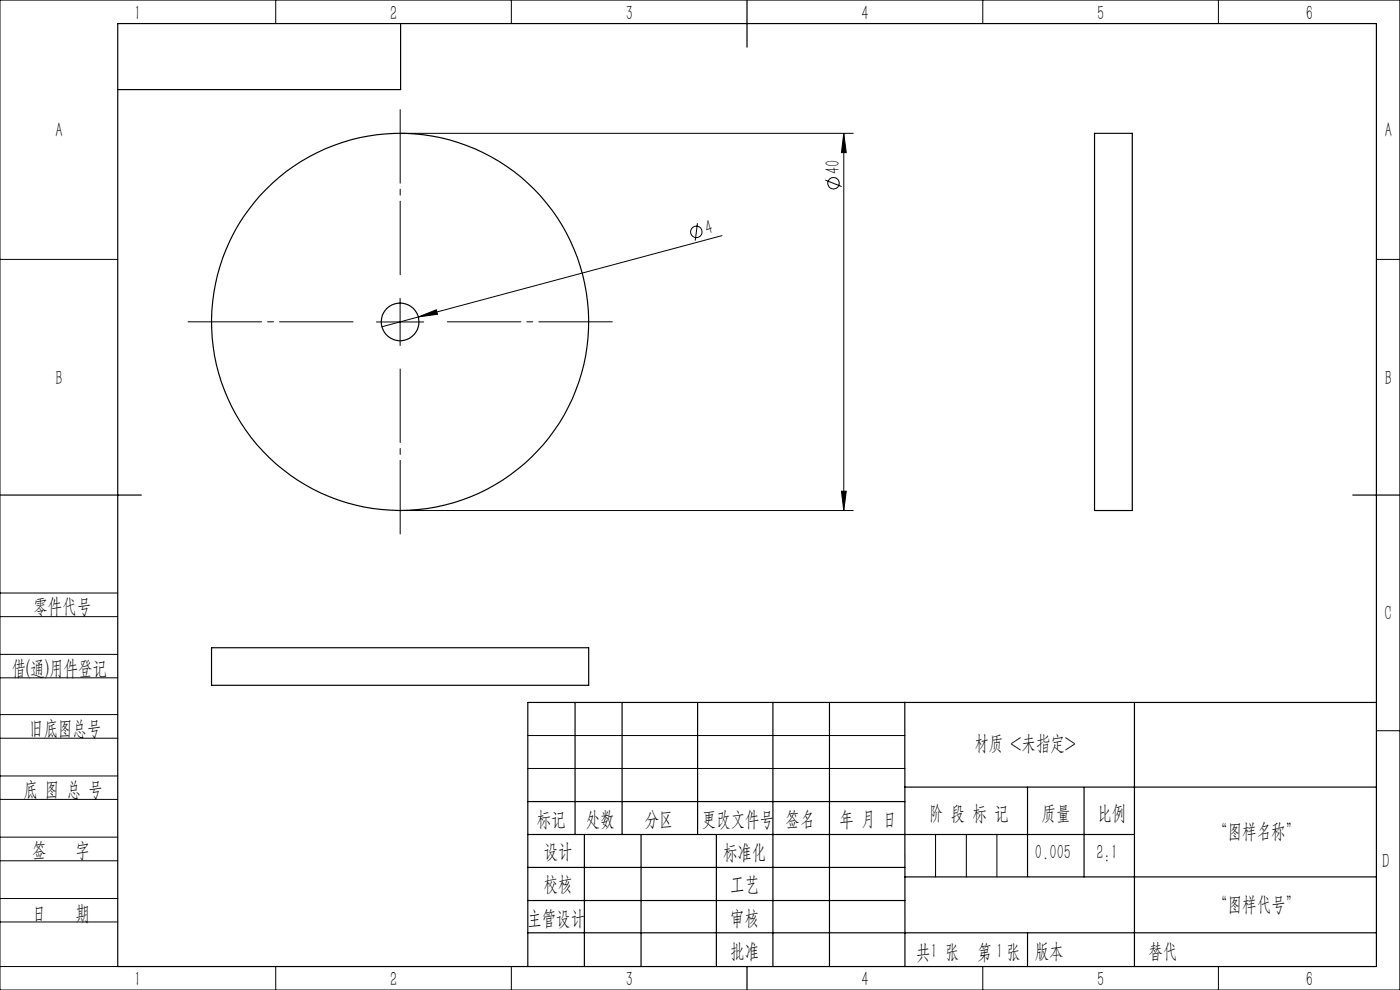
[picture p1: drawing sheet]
<svg xmlns="http://www.w3.org/2000/svg" width="297mm" height="210mm" viewBox="0 0 297 210" stroke-linecap="round" stroke-linejoin="round" font-family="sans-serif">
<g fill="none" stroke="#000" stroke-width=".25">
<path d="M25 5h267v200h-267zM85 5v14h-60M158.5 0v10M232.2 28.3h8v80h-8zM0 105h30M287 105h10M44.9 137.4h80v8h-80zM122 149v28M132 149v28M148 149v28M164 149v56M176 149v56"/>
<path d="M191.9 149l.1 56M240.7 149v56M292 149h-180v56M112 177h128.7M112 170h80M124 177v28M136 177v28M152 177v28M191.9 167h100.1M218 167v18.9M230 167v19M112 197.9h180"/>
<path d="M112 184h80M112 191h80M192 186h100M218 197.9v7.1M158.5 205v5"/>
<circle cx="84.9" cy="68.3" r="40"/>
<circle cx="84.9" cy="68.3" r="4"/>
</g>
<g fill="none" stroke="#000" stroke-width=".21">
<path d="M0 0h297v210h-297zM58.5 0v5M108.5 0v5M208.5 0v5M258.5 0v5M84.9 28.3h96.1M175.1 38.2l3.4 1.4M179 28.3l.5 4.1h-1zM179 28.3v80M0 55h25M148 47.3l-.5 3.7M153.2 50l-72.2 19.3"/>
<path d="M292 55h5M79.9 68.3h10M84.9 63.3v10M88.8 67.2l3.8-1.5 .2 1zM84.9 108.3h96.1M178.5 104.2h1l-.5 4.1zM0 138.8h25M0 125.8h25M0 130.8h25M0 143.8h25M0 156.6h25M0 151.6h25"/>
<path d="M112 156h80M292 155h5M0 169.6h25M0 164.6h25M0 177.6h25M112 163h80M198.5 177v9M205 177v9M211.5 177v9M0 182.6h25M0 190.6h25M0 195.6h25"/>
<path d="M0 205h25M58.5 205v5M108.5 205v5M208.5 205v5M258.5 205v5"/>
<circle cx="176.8" cy="38.9" r="1.2"/>
<circle cx="147.7" cy="49.2" r="1.22"/>
</g>
<path d="M84.9 58.3v-35M74.9 68.3h-35M84.9 78.3v35M94.9 68.3h35" fill="none" stroke="#000" stroke-width=".21" stroke-dasharray="30.5 1.3 1.3 1.3" stroke-dashoffset="14.9"/>
<g fill="#000">
<path d="M88.8 67.2l3.8-1.5 .2 1z"/>
<path d="M179 28.3l.5 4.1h-1zM178.5 104.2h1l-.5 4.1z"/>
</g>
<g font-size="4.4">
<text x="28.5" y="4.1">1</text>
<text x="82.7" y="4.1">2</text>
<text x="132.7" y="4.1">3</text>
<text x="182.7" y="4.1">4</text>
<text x="232.7" y="4.1">5</text>
<text x="277" y="4.1">6</text>
<text x="11.7" y="29.1">A</text>
<text x="293.8" y="29.1">A</text>
<text x="178.1" y="36.9" transform="rotate(-90 178.1 36.9)">40</text>
<text x="150" y="49.9" transform="rotate(-15 150 49.9)">4</text>
<text x="11.7" y="81.6">B</text>
<text x="293.8" y="81.6">B</text>
<text x="7.1" y="130.1">零件代号</text>
<text x="293.7" y="131.6">C</text>
<text x="2.5" y="143.2">借(通)用件登记</text>
<text x="6.2" y="155.8">旧底图总号</text>
<text x="206.7" y="159.1">材质 &lt;未指定&gt;</text>
<text x="5" y="168.9">底 图 总 号</text>
<text x="197.1" y="173.8">阶 段 标 记</text>
<text x="221" y="173.8">质量</text>
<text x="232.8" y="173.8">比例</text>
<text x="113.9" y="175.2">标记</text>
<text x="124.3" y="175.2">处数</text>
<text x="136.8" y="175.2">分区</text>
<text x="148.9" y="175.2">更改文件号</text>
<text x="166.7" y="175.2">签名</text>
<text x="178.1" y="175.2">年 月 日</text>
<text x="257.4" y="177.8">“图样名称”</text>
<text x="6.8" y="181.9">签</text>
<text x="16" y="181.9">字</text>
<text x="115.3" y="182.1">设计</text>
<text x="153.4" y="182.2">标准化</text>
<text x="219.6" y="182.1">0.005</text>
<text x="232.6" y="182.1">2:1</text>
<text x="293.2" y="184.1">D</text>
<text x="115.3" y="189">校核</text>
<text x="154.9" y="189">工艺</text>
<text x="6.8" y="195.2">日</text>
<text x="16" y="195.2">期</text>
<text x="111.9" y="196.2">主管设计</text>
<text x="154.9" y="196.2">审核</text>
<text x="257.4" y="193.2">“图样代号”</text>
<text x="154.9" y="203.1">批准</text>
<text x="194.4" y="203.4">共 张</text>
<text x="197.4" y="203.1">1</text>
<text x="207.4" y="203.4">第 张</text>
<text x="211.3" y="203.1">1</text>
<text x="219.5" y="203.1">版本</text>
<text x="243.6" y="203.1">替代</text>
<text x="28.5" y="209.1">1</text>
<text x="82.7" y="209.1">2</text>
<text x="132.7" y="209.1">3</text>
<text x="182.7" y="209.1">4</text>
<text x="232.7" y="209.1">5</text>
<text x="277" y="209.1">6</text>
</g>
</svg>
